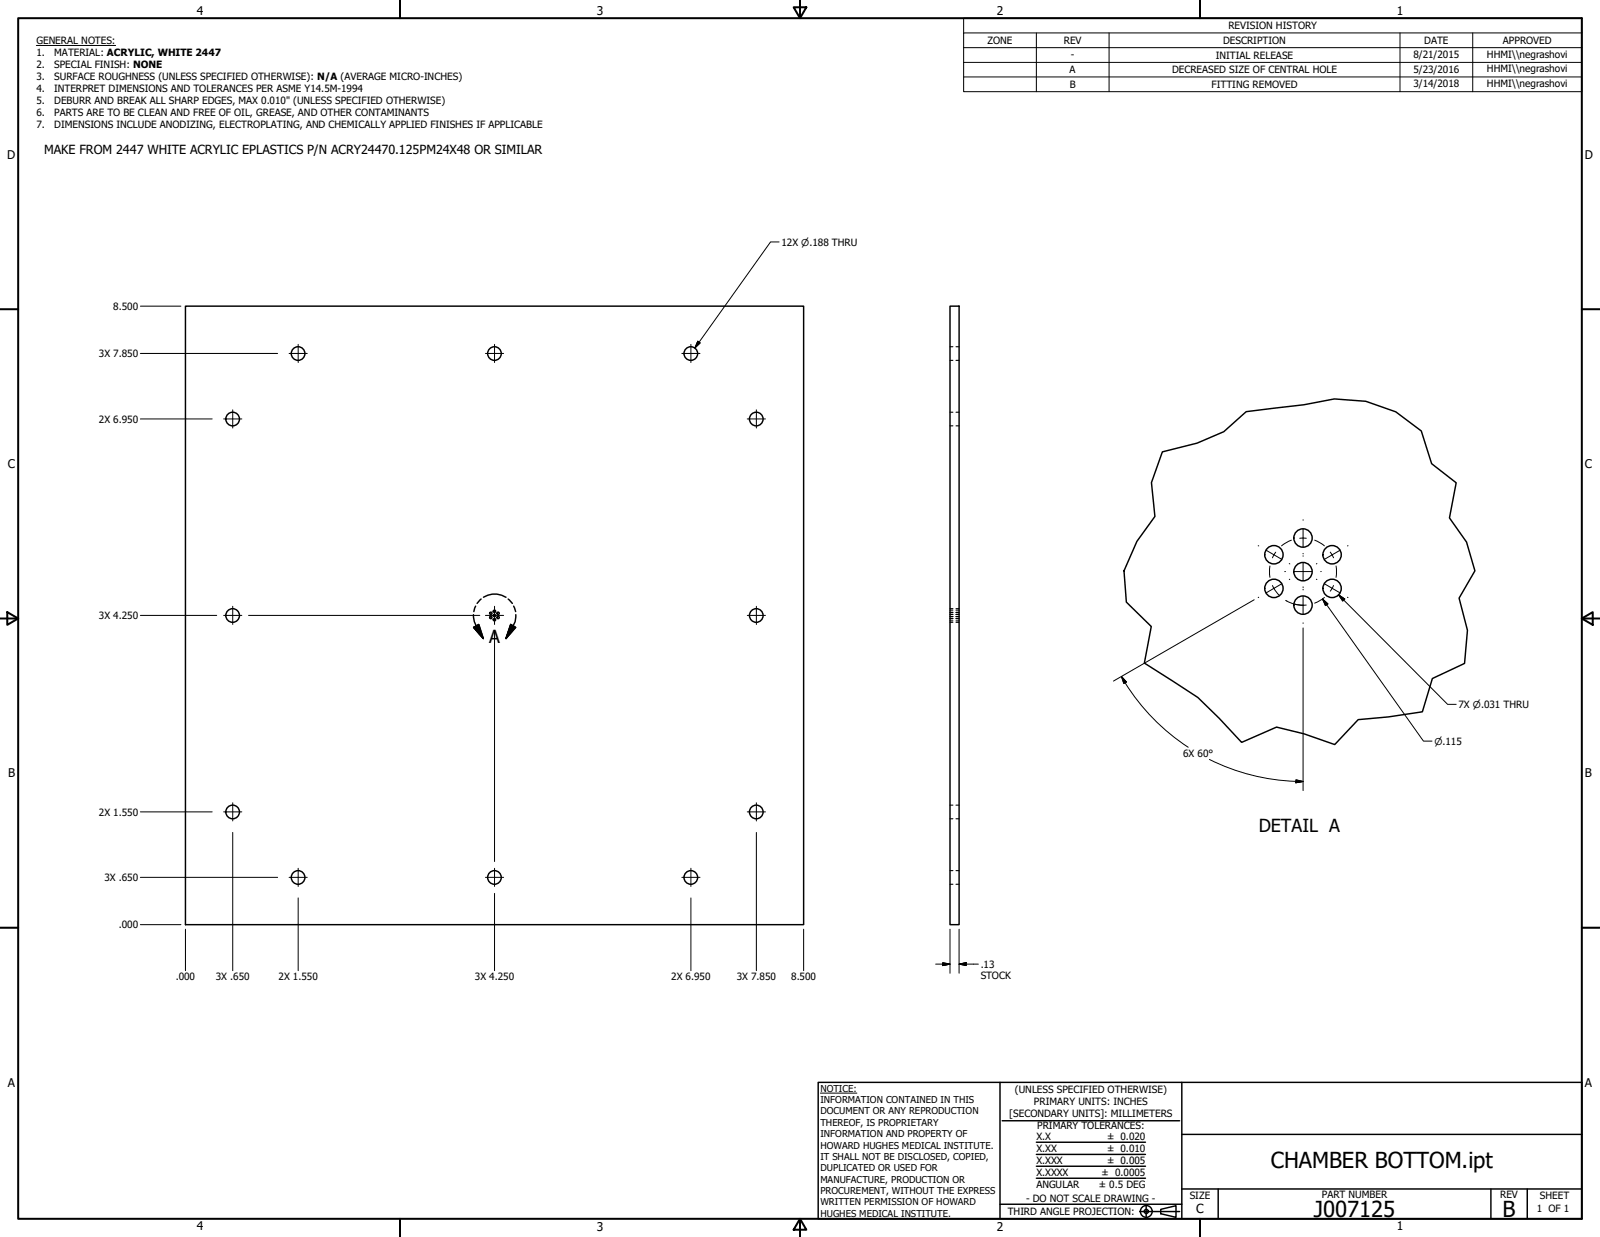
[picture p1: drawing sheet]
<svg xmlns="http://www.w3.org/2000/svg" width="559mm" height="432mm" viewBox="0 0 559 432" stroke-linecap="round" stroke-linejoin="round" font-family="sans-serif">
<!-- layer: Visible (ANSI) -->
<g fill="none" stroke="#000" stroke-width=".51">
<path d="M64.8 106.9h215.9v215.9h-215.9zM331.8 106.9h3.2v215.9h-3.2z"/>
<circle cx="104.1" cy="123.4" r="2.38"/>
<circle cx="172.7" cy="123.4" r="2.38"/>
<circle cx="241.3" cy="123.4" r="2.38"/>
<circle cx="81.2" cy="146.3" r="2.38"/>
<circle cx="264.1" cy="146.3" r="2.38"/>
<circle cx="444.9" cy="193.6" r="3.2"/>
<circle cx="455.1" cy="187.8" r="3.2"/>
<circle cx="455.1" cy="199.5" r="3.2"/>
<circle cx="465.2" cy="193.6" r="3.2"/>
<circle cx="81.2" cy="214.9" r="2.38"/>
<circle cx="171.4" cy="215.6" r=".41"/>
<circle cx="171.4" cy="214.1" r=".41"/>
<circle cx="172.7" cy="213.4" r=".41"/>
<circle cx="172.7" cy="216.3" r=".41"/>
<circle cx="172.7" cy="214.9" r=".41"/>
<circle cx="174" cy="215.6" r=".41"/>
<circle cx="174" cy="214.1" r=".41"/>
<circle cx="264.1" cy="214.9" r="2.38"/>
<circle cx="444.9" cy="205.4" r="3.2"/>
<circle cx="455.1" cy="211.2" r="3.2"/>
<circle cx="465.2" cy="205.4" r="3.2"/>
<circle cx="81.2" cy="283.4" r="2.38"/>
<circle cx="264.1" cy="283.4" r="2.38"/>
<circle cx="104.1" cy="306.3" r="2.38"/>
<circle cx="172.7" cy="306.3" r="2.38"/>
<circle cx="241.3" cy="306.3" r="2.38"/>
</g>
<!-- layer: Break Line (ANSI) -->
<path d="M406 157.7l12.1-3 9.3-4 7.8-7 20.2-2.4 10.6-2 11 .8 10.5 3.7 8.9 6.6 3.6 11.5 8.6 6.6-2.4 12.3 6 8.4 2.9 10.1-5.5 9.5 2.9 11.2-1 11.6-11.2 5.3-3.5 11.6-11.9 1.8-10.6 .9-8.1 8.7-10.8-3.7-9.6-2.4-12.2 5.3-7.8-8.4-7.5-7.2-18.6-12 2.4-12.8-8.7-8.5-.8-10.9 4.5-10.3 6.3-8.7-1.3-11.8z" fill="none" stroke="#000" stroke-width=".51"/>
<!-- layer: Hidden (ANSI) -->
<g fill="none" stroke="#000" stroke-width=".38">
<path d="M331.8 125.8h1M331.8 121h1M333.9 125.8h1.1M333.9 121h1.1M331.8 148.7h1M331.8 143.9h1M333.9 148.7h1.1M333.9 143.9h1.1M331.8 216.7h1M331.8 215.9h1M331.8 215.2h1M331.8 214.5h1"/>
<path d="M331.8 213.7h1M331.8 213.8h1M331.8 213h1M331.8 214.4h1M331.8 217.2h1M331.8 212.5h1M333.9 216.7h1.1M333.9 215.9h1.1M333.9 215.2h1.1M333.9 214.5h1.1M333.9 213.7h1.1M333.9 213.8h1.1"/>
<path d="M333.9 213h1.1M333.9 214.4h1.1M333.9 217.2h1.1M333.9 212.5h1.1M331.8 285.8h1M331.8 281.1h1M333.9 285.8h1.1M333.9 281.1h1.1M331.8 308.7h1M331.8 303.9h1M333.9 308.7h1.1M333.9 303.9h1.1"/>
</g>
<!-- layer: Detail Boundary (ANSI) -->
<path d="M165.4 214.6l.3 2.4 3.1 5.9M165.4 219l1.8-1 1.6 4.9zM166.1 211.6l-.6 1.9M168 209.1l-1.4 1.5M168.8 208.5a7.5 7.5 0 0 1 7.9 0M177.5 209.1l1.4 1.5M178.4 218l1.7 1-3.4 3.9zM179.4 211.6l.7 1.9M180.1 214.6l-.2 2.4-3.2 5.9" fill="none" stroke="#000" stroke-width=".51"/>
<path d="M165.4 219l3.4 3.9zM165.4 219l1.8-1 1.6 4.9zM178.4 218l-1.7 4.9zM178.4 218l1.7 1-3.4 3.9z" fill="#000" stroke="#000" stroke-width=".51"/>
<!-- layer: Border (ANSI) -->
<g fill="none" stroke="#000" stroke-width=".7">
<path d="M6.3 6.3h546.1v419.1h-546.1zM139.7 0v6.3M277.2 2.5h4.4l-2.2 3.8zM279.4 0v6.3M419.1 0v6.3M0 107.9h6.3M552.4 107.9h6.4M0 215.9h6.3M2.5 213.7l3.8 2.2-3.8 2.2zM552.4 215.9l3.9-2.2v4.4zM552.4 215.9h6.4M0 323.8h6.3"/>
<path d="M552.4 323.8h6.4M139.7 425.4v6.4M279.4 425.4l2.2 3.9h-4.4zM279.4 425.4v6.4M419.1 425.4v6.4"/>
</g>
<!-- layer: Title (ANSI) -->
<g fill="none" stroke="#000" stroke-width=".51">
<path d="M285.8 377.8h266.6v47.6h-266.6zM349.2 377.8v47.6M412.7 377.8v47.6M350 391.2h62M361.9 398.7h38.1M412.7 396h139.7M361.9 411.3h38.1M361.9 407.1h38.1M361.9 403h38.1M412.7 415h139.7M425.4 415v10.4M520.7 415v10.4"/>
<path d="M533.4 415v10.4M349.2 420.4h63.5M398 422.9h14M400.3 420.6v4.6M405.4 422.1l5.3-1.2v4l-5.3-1.2z"/>
<circle cx="400.3" cy="422.9" r="2.06"/>
<circle cx="400.3" cy="422.9" r=".73"/>
</g>
<path d="M286.5 381.6h12.8" fill="none" stroke="#000" stroke-width=".35"/>
<!-- layer: Symbol (ANSI) -->
<g fill="none" stroke="#000" stroke-width=".35">
<path d="M12.7 15.9h27.7M336.5 11.5v-5.2h215.9v5.2M336.5 16.6h215.9M361.9 11.5v20.5M387.3 11.5v20.5M488.9 11.5v20.5M514.3 11.5v20.5M552.4 11.5h-215.9v5.1M552.4 11.5v20.5h-215.9v-15.4M336.5 21.8h215.9M336.5 26.9h215.9M272.1 84.5h-3l-26.4 37"/>
<path d="M243.7 119.1l.8 .6-1.8 1.8zM467.5 207.6l2.1 1.5-.7 .7zM467.5 207.6l38.1 38.3h3"/>
</g>
<!-- layer: Center Mark (ANSI) -->
<g fill="none" stroke="#000" stroke-width=".35">
<path d="M101 123.4h6.3M104.1 120.2v6.4M169.5 123.4h6.4M172.7 120.2v6.4M238.1 123.4h6.4M241.3 120.2v6.4M78.1 146.2h6.4M81.3 143.1v6.3M261 146.2h6.3M264.2 143.1v6.3M439.4 190.5l.2 .1M442.2 192.1l5.5 3.2"/>
<path d="M448.7 199.5h.2M450.3 196.7l.2 .1M451.9 199.5h6.4M455.1 181.4v.2M455.1 184.6v6.3M455.1 193.2v.2M455.1 194v.2M455.1 196.3v6.4M459.9 196.7l-.2 .1M461.3 199.5h.2M468 192.1l-5.5 3.2M470.8 190.5l-.2 .1"/>
<path d="M78.1 214.8h6.4M81.3 211.6v6.4M169.5 214.8h6.4M172.7 211.6v6.4M261 214.8h6.3M264.2 211.6v6.4M439.6 208.5l-.2 .1M447.7 203.8l-5.5 3.1M450.5 202.2l-.2 .1M455.1 204.9v.2M455.1 205.7v.2M455.1 208.1v6.3"/>
<path d="M455.1 217.4v.2M459.7 202.2l.2 .1M462.5 203.8l5.5 3.1M470.6 208.5l.2 .1M78.1 283.4h6.4M81.3 280.2v6.4M261 283.4h6.3M264.2 280.2v6.4M101 306.3h6.3M104.1 303.1v6.3M169.5 306.3h6.4M172.7 303.1v6.3"/>
<path d="M238.1 306.3h6.4M241.3 303.1v6.3"/>
</g>
<!-- layer: Centerline (ANSI) -->
<g fill="none" stroke="#000" stroke-width=".35">
<path d="M443.5 197.6v3.9M445.6 192.7l-1.2 2M451 188.6l-3.4 1.9M453.9 187.9h2.3M459.1 188.6l3.5 1.9M464.6 192.7l1.1 2M466.6 197.6v3.9M444.4 204.4l1.1 1.9 1.4 1.6M449 209.6l.2 .1M449.2 209.7l.1 .1a11.7 11.7 0 0 0 5.8 1.5M451.9 210.8l3.2 .5M456.2 211.2l-1.1 .1"/>
<path d="M462.6 208.6l-3.5 1.9M465.7 204.4l-1.1 2"/>
</g>
<!-- layer: Dimension (ANSI) -->
<g fill="none" stroke="#000" stroke-width=".35">
<path d="M49 106.9h14.2M49 123.4h48M49 146.2h25.1M49 214.8h26.7M86.8 214.8h80.8M438 209.4l-49.1 28.3M455.1 219.2v56.8M461.9 209.1l1.8 1.7-.8 .6zM461.9 209.1l35.2 49.6h3M172.7 220v80.7M391.7 236.2l1.7 1.9-.9 .5zM391.7 236.2a72.7 72.7 0 0 0 23.3 24.7"/>
<path d="M422.4 265.1a73.3 73.3 0 0 0 32.7 7.7M452.6 272.2l2.5 .6-2.5 .4zM49 283.4h25.1M81.3 290.6v48.2M264.2 290.6v48.2M49 306.3h48M104.1 313.4v25.4M172.7 311.8v27M241.3 313.4v25.4M49 322.8h14.2M64.8 324.4v14.4M280.7 324.4v14.4"/>
<path d="M326.8 336.5h5M329.2 336l2.6 .5-2.6 .6zM331.8 324.4v15.3M335 336.5l2.4-.5v1.1zM335 336.5h6.7M335 324.4v15.3"/>
</g>
<path d="M461.9 209.1l1.8 1.7zM461.9 209.1l1.8 1.7-.8 .6zM391.7 236.2l1.7 1.9zM391.7 236.2l1.7 1.9-.9 .5zM452.6 273.2l2.5-.4zM452.6 272.2l2.5 .6-2.5 .4zM329.2 337.1l2.6-.6zM329.2 336l2.6 .5-2.6 .6zM335 336.5l2.4-.5zM335 336.5l2.4-.5v1.1z" fill="#000" stroke="#000" stroke-width=".35"/>
<!-- layer: Symbol (ANSI) -->
<path d="M243.7 119.1l-1 2.4zM243.7 119.1l.8 .6-1.8 1.8zM467.5 207.6l2.1 1.5zM467.5 207.6l2.1 1.5-.7 .7z" fill="#000" stroke="#000" stroke-width=".35"/>
<g font-size="7.7">
<text x="443.8" y="407.6">CHAMBER BOTTOM.ipt</text>
<text x="458.9" y="424.8">J007125</text>
<text x="524.8" y="424.7">B</text>
</g>
<g font-size="6.3">
<text x="170.8" y="224.5">A</text>
<text x="439.6" y="290.4">DETAIL A</text>
</g>
<g font-size="4.4">
<text x="15.4" y="53.9">MAKE FROM 2447 WHITE ACRYLIC EPLASTICS P/N ACRY24470.125PM24X48 OR SIMILAR</text>
<text x="417.8" y="423.5">C</text>
</g>
<g font-size="4.2">
<text x="68.7" y="5.3">4</text>
<text x="208.4" y="5.3">3</text>
<text x="348.1" y="5.3">2</text>
<text x="487.8" y="5.3">1</text>
<text x="2.5" y="55.5">D</text>
<text x="553.5" y="55.5">D</text>
<text x="2.8" y="163.4">C</text>
<text x="553.5" y="163.4">C</text>
<text x="2.9" y="271.4">B</text>
<text x="553.5" y="271.4">B</text>
<text x="2.8" y="379.3">A</text>
<text x="553.5" y="379.3">A</text>
<text x="68.7" y="429.5">4</text>
<text x="208.4" y="429.6">3</text>
<text x="348.1" y="429.6">2</text>
<text x="487.8" y="429.5">1</text>
</g>
<g font-size="3.5">
<text x="429" y="10.2">REVISION HISTORY</text>
<text x="12.7" y="15.3">GENERAL NOTES:</text>
<text x="344.9" y="15.3">ZONE</text>
<text x="371.5" y="15.3">REV</text>
<text x="427.2" y="15.3">DESCRIPTION</text>
<text x="497.4" y="15.3">DATE</text>
<text x="524.9" y="15.3">APPROVED</text>
<text x="12.7" y="19.5">1.</text>
<text x="12.7" y="23.7">2.</text>
<text x="18.9" y="19.5">MATERIAL: ACRYLIC, WHITE 2447</text>
<text x="18.9" y="23.7">SPECIAL FINISH: NONE</text>
<text x="374" y="20.3">-</text>
<text x="424.6" y="20.4">INITIAL RELEASE</text>
<text x="493.6" y="20.3">8/21/2015</text>
<text x="519.3" y="20.1">HHMI\\negrashovi</text>
<text x="12.7" y="27.8">3.</text>
<text x="18.9" y="27.8">SURFACE ROUGHNESS (UNLESS SPECIFIED OTHERWISE): N/A (AVERAGE MICRO-INCHES)</text>
<text x="373.6" y="25.6">A</text>
<text x="409.3" y="25.6">DECREASED SIZE OF CENTRAL HOLE</text>
<text x="493.6" y="25.4">5/23/2016</text>
<text x="519.3" y="25.3">HHMI\\negrashovi</text>
<text x="12.7" y="32">4.</text>
<text x="18.9" y="32">INTERPRET DIMENSIONS AND TOLERANCES PER ASME Y14.5M-1994</text>
<text x="373.6" y="30.7">B</text>
<text x="423.2" y="30.7">FITTING REMOVED</text>
<text x="493.6" y="30.5">3/14/2018</text>
<text x="519.3" y="30.4">HHMI\\negrashovi</text>
<text x="12.7" y="36.2">5.</text>
<text x="12.7" y="40.4">6.</text>
<text x="18.9" y="36.2">DEBURR AND BREAK ALL SHARP EDGES, MAX 0.010&quot; (UNLESS SPECIFIED OTHERWISE)</text>
<text x="18.9" y="40.4">PARTS ARE TO BE CLEAN AND FREE OF OIL, GREASE, AND OTHER CONTAMINANTS</text>
<text x="12.7" y="44.6">7.</text>
<text x="18.9" y="44.6">DIMENSIONS INCLUDE ANODIZING, ELECTROPLATING, AND CHEMICALLY APPLIED FINISHES IF APPLICABLE</text>
<text x="272.9" y="85.7">12X ⌀.188 THRU</text>
<text x="39.6" y="108.1">8.500</text>
<text x="34.5" y="124.7">3X 7.850</text>
<text x="34.5" y="147.5">2X 6.950</text>
<text x="34.5" y="216.1">3X 4.250</text>
<text x="509.4" y="247.1">7X ⌀.031 THRU</text>
<text x="413.2" y="264.2">6X 60°</text>
<text x="34.5" y="284.7">2X 1.550</text>
<text x="36.4" y="307.5">3X .650</text>
<text x="41.5" y="324">.000</text>
<text x="342.5" y="337.8">.13</text>
<text x="342.5" y="341.8">STOCK</text>
<text x="61.4" y="342.2">.000</text>
<text x="75.4" y="342.2">3X .650</text>
<text x="97.3" y="342.2">2X 1.550</text>
<text x="165.9" y="342.2">3X 4.250</text>
<text x="234.4" y="342.2">2X 6.950</text>
<text x="257.3" y="342.2">3X 7.850</text>
<text x="276.4" y="342.2">8.500</text>
<text x="354.5" y="381.6">(UNLESS SPECIFIED OTHERWISE)</text>
<text x="352.5" y="390">[SECONDARY UNITS]: MILLIMETERS</text>
<text x="361.1" y="385.8">PRIMARY UNITS: INCHES</text>
<text x="362.3" y="394.1">PRIMARY TOLERANCES:</text>
<text x="361.9" y="397.9">X.X</text>
<text x="386.7" y="398">± 0.020</text>
<text x="361.9" y="402.1">X.XX</text>
<text x="361.9" y="406.3">X.XXX</text>
<text x="386.7" y="402.1">± 0.010</text>
<text x="386.7" y="406.3">± 0.005</text>
<text x="361.9" y="410.5">X.XXXX</text>
<text x="384.7" y="410.5">± 0.0005</text>
<text x="358.4" y="419.7">- DO NOT SCALE DRAWING -</text>
<text x="361.9" y="414.6">ANGULAR</text>
<text x="383.8" y="414.7">± 0.5 DEG</text>
<text x="415.5" y="418.4">SIZE</text>
<text x="461.6" y="418.3">PART NUMBER</text>
<text x="523.9" y="418.3">REV</text>
<text x="537.8" y="418.4">SHEET</text>
<text x="352" y="424.2">THIRD ANGLE PROJECTION:</text>
<text x="536.7" y="423.2">1 OF 1</text>
</g>
<g font-size="3.3">
<text x="501" y="260">⌀.115</text>
<text x="286.5" y="381.1">NOTICE:</text>
<text x="286.5" y="385">INFORMATION CONTAINED IN THIS</text>
<text x="286.5" y="389">DOCUMENT OR ANY REPRODUCTION</text>
<text x="286.5" y="392.9">THEREOF, IS PROPRIETARY</text>
<text x="286.5" y="396.9">INFORMATION AND PROPERTY OF</text>
<text x="286.5" y="400.9">HOWARD HUGHES MEDICAL INSTITUTE.</text>
<text x="286.5" y="404.9">IT SHALL NOT BE DISCLOSED, COPIED,</text>
<text x="286.5" y="408.9">DUPLICATED OR USED FOR</text>
<text x="286.5" y="412.8">MANUFACTURE, PRODUCTION OR</text>
<text x="286.5" y="416.8">PROCUREMENT, WITHOUT THE EXPRESS</text>
<text x="286.5" y="420.8">WRITTEN PERMISSION OF HOWARD</text>
<text x="286.5" y="424.8">HUGHES MEDICAL INSTITUTE.</text>
</g>
</svg>
